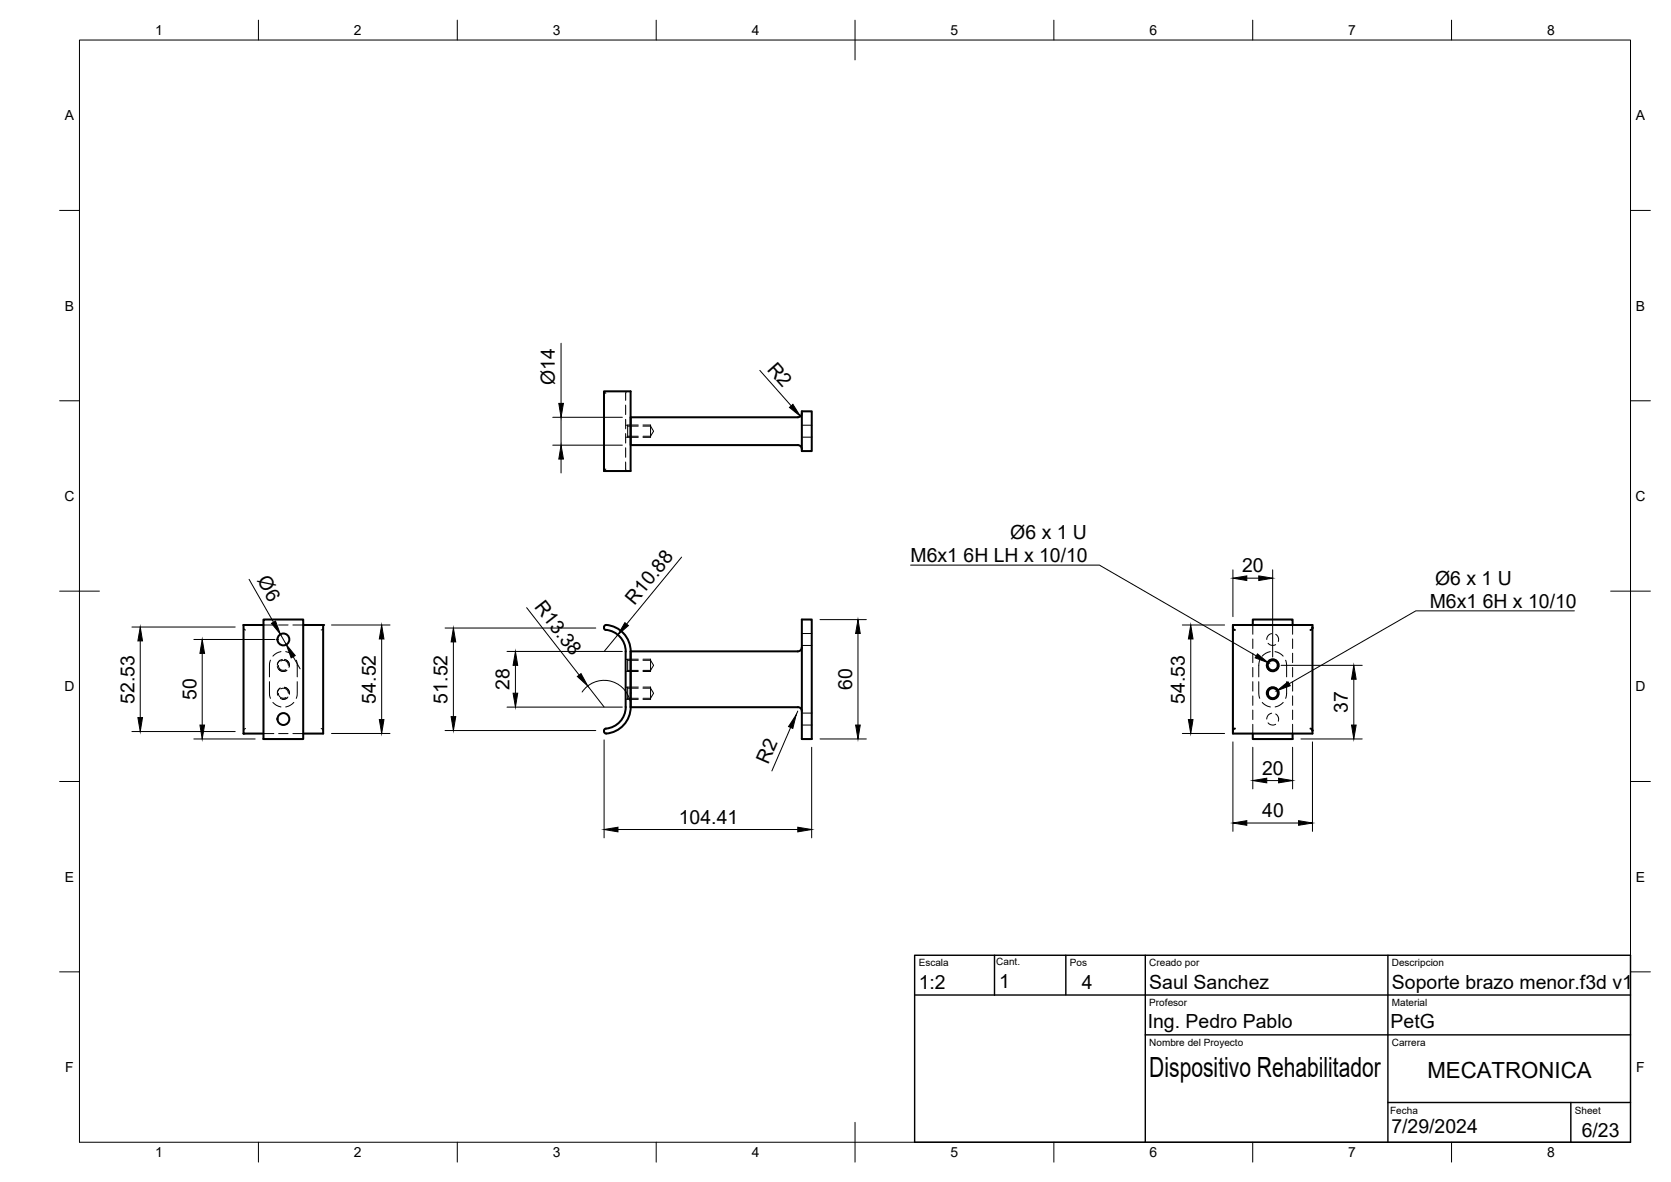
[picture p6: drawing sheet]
<svg xmlns="http://www.w3.org/2000/svg" width="420mm" height="297mm" viewBox="0 0 420 297" stroke-linecap="round" stroke-linejoin="round" font-family="sans-serif">
<!-- layer: Visible -->
<g fill="none" stroke="#000" stroke-width=".51">
<path d="M151.9 98.3h6.7v20.1h-6.7zM201.6 103.8a1.01 1.01 0 0 1-1 1l-42 .1v7h42a1.01 1.01 0 0 1 1 1M201.6 103.4h2.5v10h-2.5zM66.3 155.7h9.9v30h-9.9zM66.3 157.1h-5.1v27.2h5.1M76.2 157.1h5.1v27.2h-5.1M152.4 157a6.7 6.7 0 0 1 6.2 6.7M152.4 157.1a.64 .64 0 0 0-.5 .6 .64 .64 0 0 0 .4 .6 5.4 5.4 0 0 1 5 5.4v14M201.6 155.7h2.5v30h-2.5zM310 157.8v-.7h20v.7M310 157.8v26.5h20v-.7M310 157.8l.1 .3 .4 .2"/>
<path d="M310 157.8h.1M315 157.1v-1.4h10v1.4M330 157.8v25.8M330 157.8l-.2 .4-.3 .1M330 157.8h.1M157.3 177.7a5.7 5.7 0 0 1-5.3 5.5l-.1 .6M158.6 163.7v14M158.6 177.7a6.7 6.7 0 0 1-6.2 6.6M201.6 162.7a1.01 1.01 0 0 1-1 1h-42v14h42a.97 .97 0 0 1 1 1M151.9 183.8l.2 .4 .3 .1M310 183.6h.1M310.5 183.1l-.4 .2-.1 .3"/>
<path d="M315 184.3v1.4h10v-1.4M329.5 183.1l.3 .1 .2 .4M330 183.6h.1"/>
<circle cx="71.3" cy="160.7" r="1.49"/>
<circle cx="320" cy="167.2" r="1.26"/>
<circle cx="320" cy="174.2" r="1.26"/>
<circle cx="320" cy="174.2" r="1.49"/>
<circle cx="320" cy="167.2" r="1.49"/>
<circle cx="71.3" cy="180.7" r="1.49"/>
</g>
<!-- layer: Hidden -->
<g fill="none" stroke="#000" stroke-width=".25">
<path d="M151.9 98.3l.4 .6M157.8 98.3l-.2 .1-.3 .5v1.7M152.3 117.9l-.4 .5M157.3 106.9h.5v3h-.5M157.3 116.1v1.8l.1 .3 .4 .2M157.3 101.8v2.4M157.3 105.4v2.4M157.3 109v2.3M157.3 112.5v2.4M157.8 107.1h2.7M157.8 109.6h2.7M161.7 107.1h1.9l.7 1.3-.7 1.2h-1.9"/>
<path d="M163.6 106.8v3.1M201.6 106.9h2.5M201.6 109.9h2.5M61.2 157.8l.2 .4 .3 .1M61.2 157.8h.1M66.3 157.1h2.6M70.1 157.1h2.3M73.6 157.1h2.6M81.3 157.8l-.2 .4-.3 .1M81.3 157.8h.1M201.6 159.2h2.5M315 157.1v2.3"/>
<path d="M319.7 159.2a1.48 1.48 0 0 0-1.2 1.5M320.8 159.4a1.55 1.55 0 0 1 .6 1.8M325 157.1v2.3M67.8 171.3v3.4l.2 .8M68 165.9l-.2 .8v3.4M68.6 176.5l.9 .7 1.2 .5M70 174.2a1.23 1.23 0 0 0 1.9 1.1M70 167.2a1.23 1.23 0 0 0 1.9 1.1M70.1 168.2a1.47 1.47 0 0 0 1.9 .3M70.5 172.9a1.48 1.48 0 0 0-.7 1.8M70.6 173.1a1.26 1.26 0 0 1 1.9 1.1M70.6 166.1a1.26 1.26 0 0 1 1.9 1.1"/>
<path d="M70.7 163.8l-1.2 .4-.9 .7M71 165.7a1.52 1.52 0 0 0-1.3 1.5M71.5 172.7a1.52 1.52 0 0 1 1.2 1.5M71.8 163.8l1.2 .4 .9 .7M72 165.9a1.47 1.47 0 0 1 .6 1.8M72.4 175.2a1.47 1.47 0 0 1-1.9 .3M73.9 176.5l-.9 .7-1.2 .5M74.5 165.9l.2 .8v3.4M74.7 171.3v3.4l-.2 .8M157.3 165.7h.5v3h-.5M157.3 172.7h.5v3h-.5M157.8 172.9h2.7"/>
<path d="M157.8 175.5h2.7M157.8 165.9h2.7M157.8 168.5h2.7M161.7 172.9h1.9l.7 1.3-.7 1.3h-1.9M161.7 165.9h1.9l.7 1.3-.7 1.3h-1.9M163.6 172.7v3.1M163.6 165.7v3M201.6 162.2h2.5M201.6 179.2h2.5M315 160.6v2.4M315 164.2v2.3M315 167.7v2.4"/>
<path d="M315 171.3v2.4M315 174.9v2.4M315 178.4v2.4M316.5 171.3v2.9l.3 1.3M316.8 165.9l-.3 1.3v2.9M317.4 176.5l.9 .7 1.1 .5M318.9 161.7a1.47 1.47 0 0 0 1.9 .3M319.4 163.8l-1.1 .4-.9 .7M319.7 179.2a1.44 1.44 0 0 0-1.2 1.5M320.6 163.8l1.2 .4 .8 .7M320.8 179.4a1.53 1.53 0 0 1 .6 1.8M322.6 176.5l-.8 .7-1.2 .5"/>
<path d="M323.3 165.9l.2 1.3v2.9M323.5 171.3v2.9l-.2 1.3M325 160.6v2.4M325 164.2v2.3M325 167.7v2.4M325 171.3v2.4M325 174.9v2.4M325 178.4v2.4M61.2 183.6h.1M61.7 183.1l-.3 .1-.2 .4M66.3 184.3h2.6M70.1 184.3h2.3"/>
<path d="M73.6 184.3h2.6M80.8 183.1l.3 .1 .2 .4M81.3 183.6h.1M201.6 182.2h2.5M315 182v2.3M318.9 181.7a1.51 1.51 0 0 0 1.9 .3M325 182v2.3"/>
</g>
<!-- layer: Hidden Narrow -->
<g fill="none" stroke="#000" stroke-width=".25">
<path d="M157.8 106.8h2.7M157.8 109.9h2.7M161.7 106.8h1.9M161.7 109.9h1.9M69.7 167.5a1.54 1.54 0 0 0 2.5 .9M70.4 172.9l-.7 1M70.4 165.9l-.7 1M71.5 172.7a1.5 1.5 0 0 1 1.3 1.8M71.5 165.7a1.5 1.5 0 0 1 1.3 1.8M72.2 175.4l-.6 .3h-.6M157.8 172.7h2.7M157.8 175.8h2.7"/>
<path d="M157.8 165.7h2.7M157.8 168.7h2.7M161.7 172.7h1.9M161.7 175.8h1.9M161.7 165.7h1.9M161.7 168.7h1.9M318.5 166.9a1.5 1.5 0 0 0 1.2 1.8M319.1 166a1.53 1.53 0 0 1 2.4 .9M319.1 175.4l1.2 .3M319.7 172.7a1.5 1.5 0 0 0-1.2 1.8M320.9 172.9l.4 .5 .2 .5M321.5 167.5l-.2 .5-.4 .5"/>
</g>
<!-- layer: Visible -->
<g fill="#000">
<circle cx="61.2" cy="157.1" r=".25"/>
<circle cx="81.3" cy="157.1" r=".25"/>
<circle cx="61.2" cy="184.3" r=".25"/>
</g>
<!-- layer: BORDER -->
<g fill="none" stroke="#000" stroke-width=".25">
<path d="M20 10.1h390v276.9h-390zM65 5.1v5M115 5.1v5M165 5.1v5M215 5.1v10M265 5.1v5M315 5.1v5M365 5.1v5M15 52.9h5M410 52.9h5M15 100.7h5M410 100.7h5"/>
<path d="M15 148.6h10M405 148.6h10M15 196.4h5M410 196.4h5M15 244.2h5M410 244.2h5M65 287v5M115 287v5M165 287v5M215 282.1v9.9M265 287v5M315 287v5"/>
<path d="M365 287v5"/>
</g>
<!-- layer: FD_Dimensions -->
<g fill="none" stroke="#000" stroke-width=".25">
<path d="M141.1 86.3v15.1M191.1 93.1l7.8 8.9M139 111.9h17.5M139 104.9h17.5M141.1 104.9v7M141.1 115.4v3.5M33.2 157.6h25.9M62.6 145.6l6.2 10.8M70.5 159.4l1.5 2.6M83.4 157.1h14.7M111.9 157.8h37.9M132.4 152.7l13.2 16.9"/>
<path d="M155.3 159.5l-3.4 4.2M171.4 140l-13.8 16.8M206.2 155.7h11.6M215.7 159.2v23M297.3 157.1h10.6M310 143.2v11.8M313.5 145.3h3M320 143.2v21.9M35.3 161.1v19.2M48.7 160.7h20.5M50.8 164.2v18M73.7 165l1.8 3.1"/>
<path d="M96 160.6v20.2M114 161.3v18.8M127.5 177.7h29M127.5 163.7h29M129.6 167.2v7M146.4 173.9a6.7 6.7 0 0 1 6.7-2.8 6.7 6.7 0 0 1 5.3 5M147.8 172.4l4.1 5.3M200.6 178.7l-.4 .9M299.4 160.6v20.2M322.1 167.2h20.4M340.4 170.7v11.5M33.2 183.8h25.9"/>
<path d="M48.7 185.7h15.5M83.4 184.3h14.7M111.9 183.6h37.9M151.9 185.9v24.7M198.8 182.8l-4.7 10.9M204.1 187.8v22.8M206.2 185.7h11.6M297.3 184.3h10.6M310 186.4v22.5M315 187.8v10.5M318.5 196.2h3M325 187.8v10.5"/>
<path d="M327.1 185.7h15.4M330 186.4v22.5M155.4 208.5h45.2M313.5 206.8h13"/>
</g>
<g fill="#000" stroke="#000" stroke-width=".25">
<path d="M141.1 111.9l.6 3.5h-1.2zM140.5 101.4h1.2l-.6 3.5zM198.5 102.4l.9-.8 1.9 3zM68.3 156.6l1-.5 1.2 3.3zM157.1 156.5l.9 .7-2.7 2.3zM215.7 155.7l.6 3.5h-1.2zM310 145.3l3.5-.6v1.2zM316.5 144.7l3.5 .6-3.5 .6zM35.3 157.6l.5 3.5h-1.1zM50.8 160.7l.6 3.5h-1.1zM72 162l2.2 2.7-1 .6zM96 157.1l.5 3.5h-1.1z"/>
<path d="M114 157.8l.6 3.5h-1.2zM129 174.2h1.2l-.6 3.5zM129.6 163.7l.6 3.5h-1.2zM145.2 170l.9-.7 1.7 3.1zM299.4 157.1l.6 3.5h-1.2zM340.4 167.2l.6 3.5h-1.2zM34.7 180.3h1.1l-.5 3.5zM50.3 182.2h1.1l-.6 3.5zM95.4 180.8h1.1l-.5 3.5zM113.4 180.1h1.2l-.6 3.5zM200.2 179.6l-.9 3.5-1-.5zM215.1 182.2h1.2l-.6 3.5z"/>
<path d="M298.8 180.8h1.2l-.6 3.5zM315 196.2l3.5-.6v1.1zM321.5 195.6l3.5 .6-3.5 .5zM339.8 182.2h1.2l-.6 3.5zM151.9 208.5l3.5-.6v1.1zM200.6 207.9l3.5 .6-3.5 .5zM310 206.8l3.5-.6v1.2zM326.5 206.2l3.5 .6-3.5 .6z"/>
</g>
<!-- layer: Hole Notes -->
<path d="M316.2 164.3l2.7 2.3-3.3-1.3zM321.1 173.6l2.7-2.3 .6 1z" fill="#000" stroke="#000" stroke-width=".25"/>
<path d="M229 142h47.4l39.5 22.8M395.9 153.5h-39.9l-31.9 18.3" fill="none" stroke="#000" stroke-width=".25"/>
<!-- layer: TITLEBLOCK -->
<path d="M230 240.1h180v46.9h-180zM230 250h180M250.1 240.1v10M268 240.1v9.9M288 240.1v46.9M349 240.1v46.9M288 260.1h122M349 277.1h61M395 277.1v9.9" fill="none" stroke="#000" stroke-width=".36"/>
<text font-size="7" x="289" y="270.6">Dispositivo Rehabilitador</text>
<text font-size="5.6" x="358.9" y="270.9">MECATRONICA</text>
<g font-size="4.9">
<text x="192.8" y="92.9" transform="rotate(48 192.8 92.9)">R2</text>
<text x="139.5" y="96.7" transform="rotate(-90 139.5 96.7)">Ø14</text>
<text x="254" y="135.4">Ø6 x 1 U</text>
<text x="229" y="141.3">M6x1</text>
<text x="242.3" y="141.3">6H LH x 10/10</text>
<text x="312.3" y="143.8">20</text>
<text x="64.6" y="145.9" transform="rotate(60 64.6 145.9)">Ø6</text>
<text x="360.8" y="146.9">Ø6 x 1 U</text>
<text x="134.2" y="152.6" transform="rotate(52 134.2 152.6)">R13.38</text>
<text x="159.5" y="152.2" transform="rotate(-51 159.5 152.2)">R10.88</text>
<text x="359.5" y="152.8">M6x1</text>
<text x="372.8" y="152.8">6H x 10/10</text>
<text x="128.1" y="173.4" transform="rotate(-90 128.1 173.4)">28</text>
<text x="214.3" y="173.4" transform="rotate(-90 214.3 173.4)">60</text>
<text x="33.8" y="176.8" transform="rotate(-90 33.8 176.8)">52.53</text>
<text x="49.4" y="175.9" transform="rotate(-90 49.4 175.9)">50</text>
<text x="94.5" y="176.8" transform="rotate(-90 94.5 176.8)">54.52</text>
<text x="112.5" y="176.8" transform="rotate(-90 112.5 176.8)">51.52</text>
<text x="297.9" y="176.8" transform="rotate(-90 297.9 176.8)">54.53</text>
<text x="338.9" y="179.2" transform="rotate(-90 338.9 179.2)">37</text>
<text x="193.2" y="192.3" transform="rotate(-66 193.2 192.3)">R2</text>
<text x="317.3" y="194.7">20</text>
<text x="170.7" y="207">104.41</text>
<text x="317.4" y="205.4">40</text>
<text x="231" y="248.5">1:2</text>
<text x="251.2" y="248.2">1</text>
<text x="272.1" y="248.4">4</text>
<text x="289" y="248.5">Saul Sanchez</text>
<text x="350" y="248.5">Soporte brazo menor.f3d v1</text>
<text x="288.6" y="258.3">Ing. Pedro Pablo</text>
<text x="349.7" y="258.4">PetG</text>
<text x="349.8" y="284.8">7/29/2024</text>
<text x="397.7" y="285.7">6/23</text>
</g>
<g font-size="3.5">
<text x="39" y="8.8">1</text>
<text x="89" y="8.8">2</text>
<text x="139" y="8.8">3</text>
<text x="189" y="8.8">4</text>
<text x="239" y="8.8">5</text>
<text x="289" y="8.8">6</text>
<text x="339" y="8.8">7</text>
<text x="389" y="8.8">8</text>
<text x="16.3" y="30.2">A</text>
<text x="411.3" y="30.2">A</text>
<text x="16.3" y="78">B</text>
<text x="411.3" y="78">B</text>
<text x="16.2" y="125.9">C</text>
<text x="411.2" y="125.9">C</text>
<text x="16.2" y="173.7">D</text>
<text x="411.2" y="173.7">D</text>
<text x="16.3" y="221.6">E</text>
<text x="411.3" y="221.6">E</text>
<text x="16.4" y="269.4">F</text>
<text x="411.4" y="269.4">F</text>
<text x="39" y="290.8">1</text>
<text x="89" y="290.8">2</text>
<text x="139" y="290.8">3</text>
<text x="189" y="290.8">4</text>
<text x="239" y="290.8">5</text>
<text x="289" y="290.8">6</text>
<text x="339" y="290.8">7</text>
<text x="389" y="290.8">8</text>
</g>
<g font-size="2.5">
<text x="231" y="242.9">Escala</text>
<text x="250.5" y="242.5">Cant.</text>
<text x="269" y="242.9">Pos</text>
<text x="289" y="242.9">Creado por</text>
<text x="350" y="242.9">Descripcion</text>
<text x="289" y="252.8">Profesor</text>
<text x="350" y="252.8">Material</text>
<text x="289" y="262.9">Nombre del Proyecto</text>
<text x="350" y="262.9">Carrera</text>
<text x="349.5" y="280">Fecha</text>
<text x="396" y="279.9">Sheet</text>
</g>
</svg>
